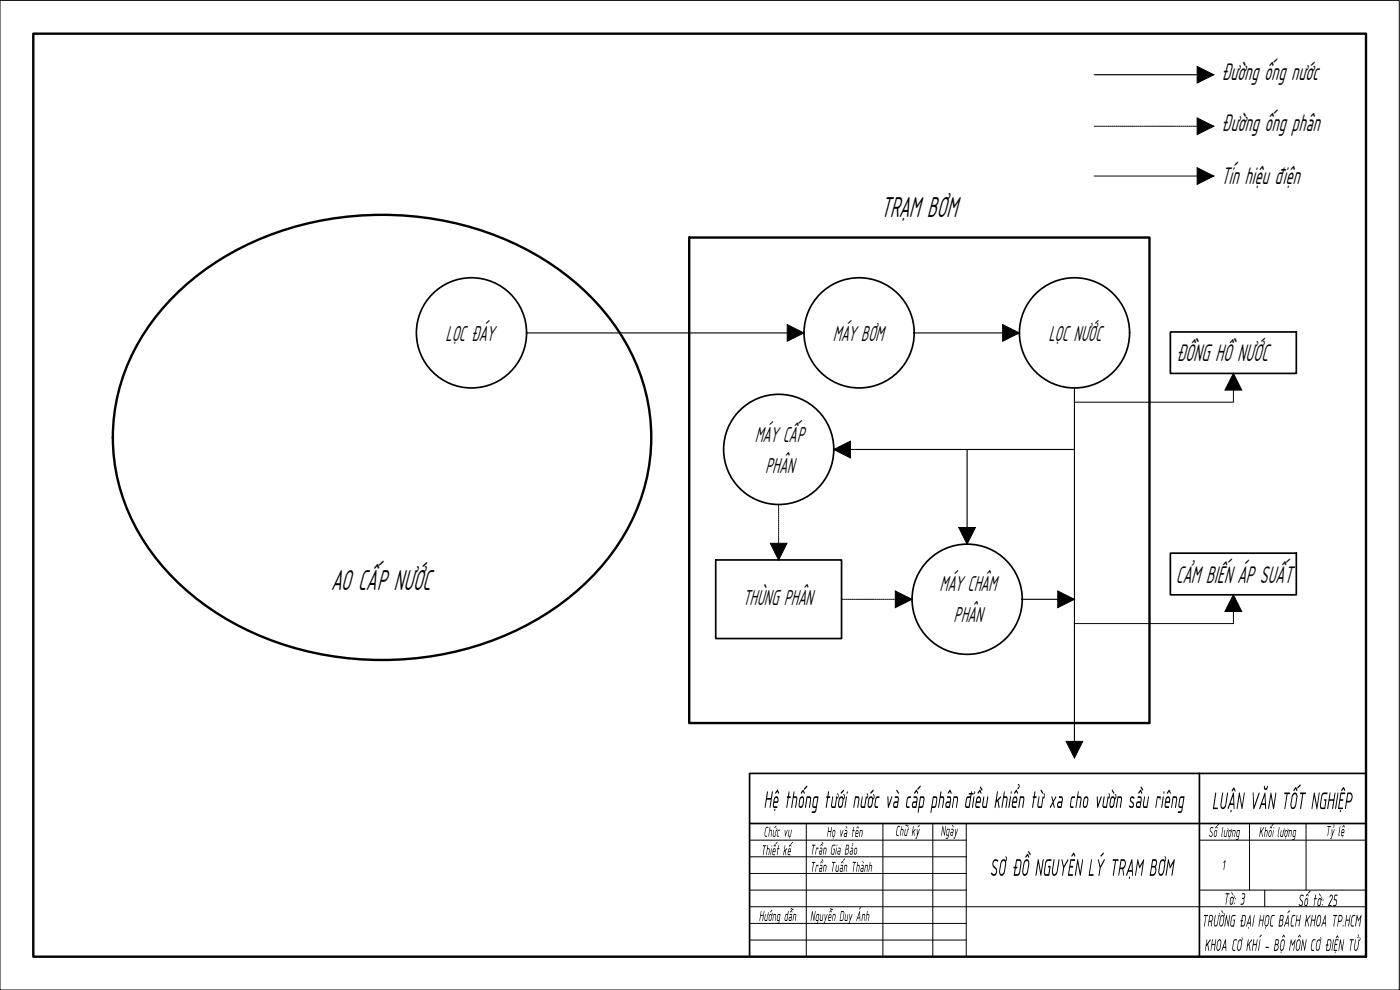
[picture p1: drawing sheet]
<svg xmlns="http://www.w3.org/2000/svg" width="420mm" height="297mm" viewBox="0 0 420 297" stroke-linecap="round" stroke-linejoin="round" font-family="sans-serif">
<!-- layer: BFRAME -->
<path d="M360 232.1v54.9M410 232.1h-185v54.9M225 247.1h185" fill="none" stroke="#000" stroke-width=".51"/>
<!-- layer: TEXT -->
<g fill="none" stroke="#000" stroke-width=".3">
<path d="M225 252.1h65M225 257.1h65M242 247.1v39.9M265 247.1v39.9M280 247.1v39.9M290 247.1v39.9M360 252.1h50M375 247.1v20M392 247.1v20M225 267.1h65M225 272.1h185M225 262.1h65"/>
<path d="M225 277.1h65M360 267.1h50M379.6 267.1v5M225 282.1h65"/>
</g>
<!-- layer: LFRAME -->
<path d="M0 .1h419.9v296.9h-419.9z" fill="none" stroke="#000" stroke-width=".3"/>
<!-- layer: NET KHUNG -->
<path d="M10 10.1h400v276.9h-400zM206.8 71.3h138.2v145.6h-138.2zM54 87.1a88.3 88.3 0 0 1 60.7-22.6 89 89 0 0 1 60.6 22.6 59.5 59.5 0 0 1 19.4 53.2 63.9 63.9 0 0 1-26.7 41.1 93.3 93.3 0 0 1-74.8 14.2 80.7 80.7 0 0 1-48.3-30.7 57.2 57.2 0 0 1 2.8-71l3-3.5z" fill="none" stroke="#000" stroke-width=".72"/>
<!-- layer: NET CHU -->
<path d="M328.4 22.4h35.9M158 99.9h83.3M274.4 99.9h31.5M322.5 116.4v106M250.2 134.9h72.3M290.2 134.9v28.4M306.8 179.8h15.7" fill="none" stroke="#000" stroke-width=".34"/>
<!-- layer: net dam -->
<g fill="#000" stroke="#000" stroke-width=".3">
<path d="M359.3 19.9l5 2.5-5 2.5zM359.3 35.4l5 2.5-5 2.5zM359.3 50.3l5 2.5-5 2.5zM236.3 97.4l5 2.5-5 2.5zM300.9 97.4l5 2.5-5 2.5zM370.2 112l2.5 5h-5.1zM250.2 134.9l5-2.5v5zM231.2 163h5l-2.5 5zM268.7 177.3l5 2.5-5 2.5zM287.7 158.3h5l-2.5 5zM317.5 177.3l5 2.5-5 2.5zM370.2 178.5l2.5 5h-5.1z"/>
<path d="M320 222.4h5l-2.5 5z"/>
</g>
<!-- layer: NET DUT -->
<g fill="none" stroke="#000" stroke-width=".3">
<path d="M328.4 37.9h.4M329 37.9h.4M329.6 37.9h.4M330.2 37.9h.4M330.8 37.9h.4M331.4 37.9h.4M332 37.9h.4M332.6 37.9h.4M333.2 37.9h.3M333.8 37.9h.3M334.3 37.9h.4M334.9 37.9h.4"/>
<path d="M335.5 37.9h.4M336.1 37.9h.4M336.7 37.9h.4M337.3 37.9h.4M337.9 37.9h.4M338.5 37.9h.4M339 37.9h.5M339.6 37.9h.5M340.2 37.9h.4M340.8 37.9h.4M341.4 37.9h.4M342 37.9h.4"/>
<path d="M342.6 37.9h.4M343.2 37.9h.4M343.8 37.9h.4M344.4 37.9h.4M345 37.9h.4M345.6 37.9h.3M346.2 37.9h.3M346.8 37.9h.3M347.3 37.9h.4M347.9 37.9h.4M348.5 37.9h.4M349.1 37.9h.4"/>
<path d="M349.7 37.9h.4M350.3 37.9h.4M350.9 37.9h.4M351.5 37.9h.4M352 37.9h.4M352.6 37.9h.4M353.2 37.9h.4M353.8 37.9h.4M354.4 37.9h.4M355 37.9h.4M355.6 37.9h.4M356.2 37.9h.4"/>
<path d="M356.8 37.9h.4M357.4 37.9h.4M358 37.9h.4M358.6 37.9h.3M359.2 37.9h.3M359.7 37.9h.4M360.3 37.9h.4M360.9 37.9h.4M361.5 37.9h.4M362.1 37.9h.4M362.7 37.9h.4M363.3 37.9h.4"/>
<path d="M363.9 37.9h.4M328.4 52.8h35.9M370.2 112v8.7h-47.7M233.7 151.4v.3M233.7 151.8v.5M233.7 152.4v.5M233.7 153v.4M233.7 153.6v.4M233.7 154.2v.4M233.7 154.8v.4M233.7 155.4v.4M233.7 156v.4"/>
<path d="M233.7 156.6v.4M233.7 157.2v.4M233.7 157.8v.3M233.7 158.4v.3M233.7 158.9v.4M233.7 159.5v.4M233.7 160.1v.4M233.7 160.7v.4M233.7 161.3v.4M233.7 161.9v.4M233.7 162.5v.4M233.7 163.1v.4"/>
<path d="M233.7 163.6v.5M233.7 164.2v.5M233.7 164.8v.5M233.7 165.4v.4M233.7 166v.4M233.7 166.6v.4M233.7 167.2v.4M233.7 167.8v.2M252.6 179.8h.4M253.2 179.8h.4M253.8 179.8h.4M254.4 179.8h.4"/>
<path d="M255 179.8h.4M255.6 179.8h.3M256.2 179.8h.3M256.8 179.8h.3M257.3 179.8h.4M257.9 179.8h.4M258.5 179.8h.4M259.1 179.8h.4M259.7 179.8h.4M260.3 179.8h.4M260.9 179.8h.4M261.5 179.8h.4"/>
<path d="M262 179.8h.4M262.6 179.8h.4M263.2 179.8h.4M263.8 179.8h.4M264.4 179.8h.4M265 179.8h.4M265.6 179.8h.4M266.2 179.8h.4M266.8 179.8h.4M267.4 179.8h.4M268 179.8h.4M268.6 179.8h.3"/>
<path d="M269.2 179.8h.3M269.7 179.8h.4M270.3 179.8h.4M270.9 179.8h.4M271.5 179.8h.4M272.1 179.8h.4M272.7 179.8h.4M273.3 179.8h.4M370.2 178.5v8.6h-47.7"/>
</g>
<!-- layer: net dam -->
<g fill="none" stroke="#000" stroke-width=".51">
<path d="M351.2 99.6h37.8v12.4h-37.8zM214.8 168h37.8v23.6h-37.8zM351.2 166h37.8v12.5h-37.8z"/>
<circle cx="141.5" cy="99.9" r="16.5"/>
<circle cx="257.8" cy="99.9" r="16.5"/>
<circle cx="322.5" cy="99.9" r="16.5"/>
<circle cx="233.7" cy="134.8" r="16.5"/>
<circle cx="290.3" cy="179.8" r="16.5"/>
</g>
<g font-size="9.6">
<text x="264.5" y="65">TRẠM BƠM</text>
<text x="99.4" y="176.9">AO CẤP NƯỚC</text>
</g>
<g font-size="8">
<text x="366.4" y="24.1">Đường ống nước</text>
<text x="366.4" y="39.4">Đường ống phân</text>
<text x="366.6" y="55.3">Tín hiệu điện</text>
<text x="352.8" y="108.3">ĐỒNG HỒ NƯỚC</text>
<text x="352.8" y="175">CẢM BIẾN ÁP SUẤT</text>
</g>
<g font-size="7.8">
<text x="229.2" y="242.4">Hệ thống tưới nước và cấp phân điều khiển từ xa cho vườn sầu riêng</text>
<text x="363.7" y="242.8">LUẬN VĂN TỐT NGHIỆP</text>
<text x="297" y="262.8">SƠ ĐỒ NGUYÊN LÝ TRẠM BƠM</text>
</g>
<g font-size="7.2">
<text x="133.7" y="102.4">LỌC ĐÁY</text>
<text x="250" y="102.4">MÁY BƠM</text>
<text x="314.6" y="102.4">LỌC NƯỚC</text>
<text x="226.5" y="132.7">MÁY CẤP</text>
<text x="229.6" y="142.1">PHÂN</text>
<text x="282" y="177.4">MÁY CHÂM</text>
<text x="223.1" y="181.6">THÙNG PHÂN</text>
<text x="286.2" y="186.7">PHÂN</text>
</g>
<g font-size="5.4">
<text x="367.1" y="271.5">Tờ: 3</text>
<text x="389.4" y="271.9">Số tờ: 25</text>
<text x="360.6" y="278">TRƯỜNG ĐẠI HỌC BÁCH KHOA TP.HCM</text>
<text x="361.4" y="285.3">KHOA CƠ KHÍ - BỘ MÔN CƠ ĐIỆN TỬ</text>
</g>
<g font-size="4.7">
<text x="229.2" y="251.1">Chức vụ</text>
<text x="248" y="251.1">Họ và tên</text>
<text x="268.6" y="250.8">Chữ ký</text>
<text x="282.2" y="250.8">Ngày</text>
<text x="362.6" y="251.1">Số lượng</text>
<text x="377.7" y="251.1">Khối lượng</text>
<text x="397.8" y="250.9">Tỷ lệ</text>
<text x="228.3" y="256.6">Thiết kế</text>
<text x="243" y="256.4">Trần Gia Bảo</text>
<text x="243" y="261.6">Trần Tuấn Thành</text>
<text x="366.6" y="261.1">1</text>
<text x="227.7" y="276.3">Hướng dẫn</text>
<text x="243.1" y="276.3">Nguyễn Duy Ánh</text>
</g>
</svg>
